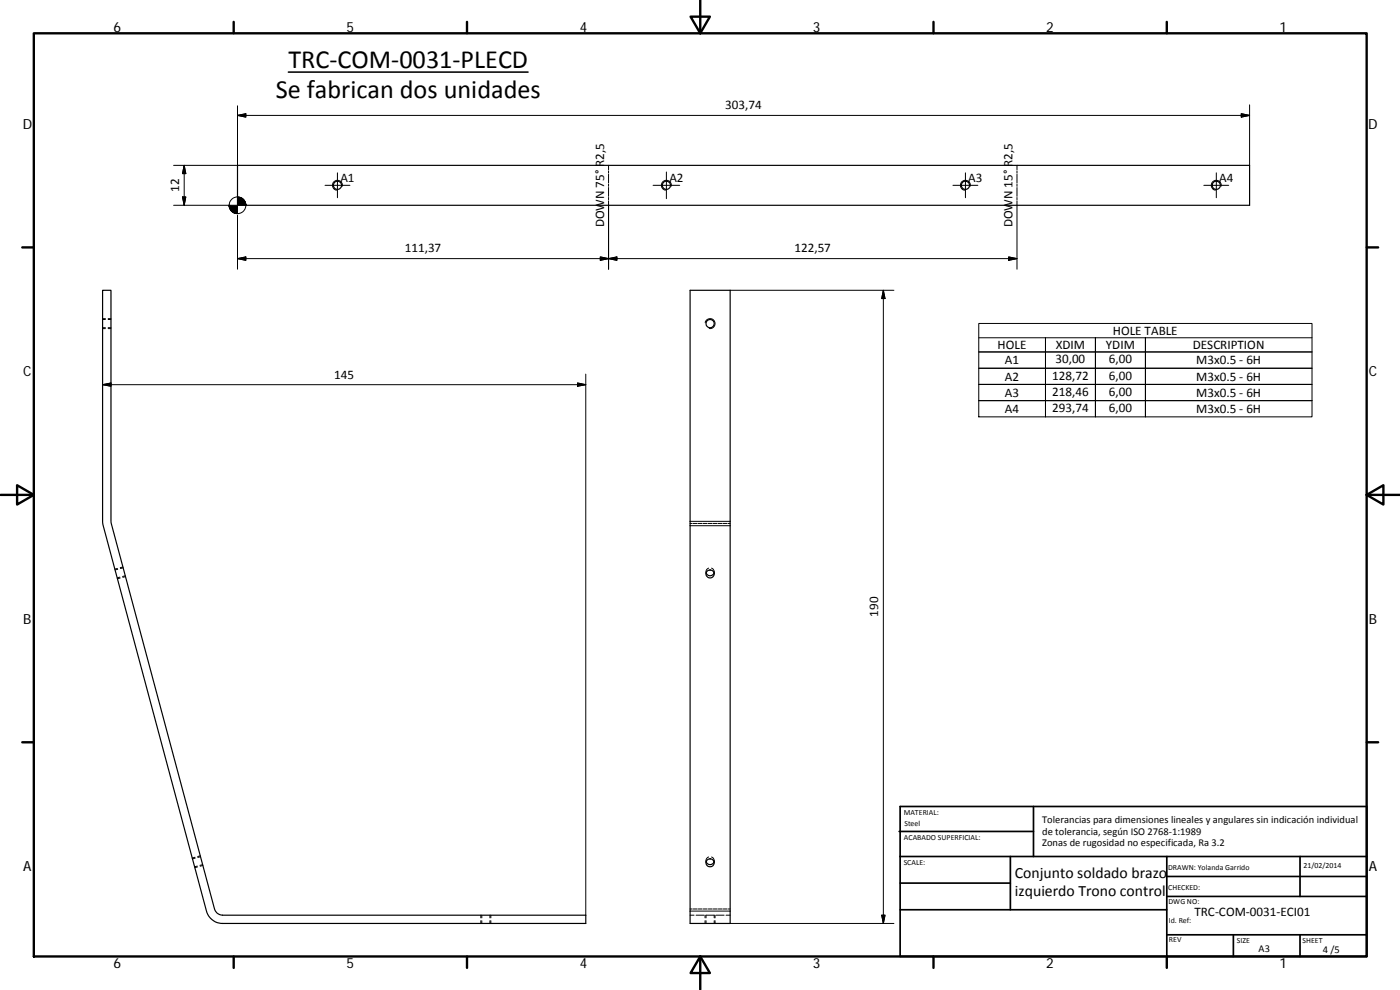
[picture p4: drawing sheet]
<svg xmlns="http://www.w3.org/2000/svg" width="420mm" height="297mm" viewBox="0 0 420 297" stroke-linecap="round" stroke-linejoin="round" font-family="sans-serif">
<g fill="none" stroke="#000" stroke-width=".36">
<path d="M71.3 49.6h303.7v12h-303.7zM30.8 87.1h2.5v69.7l31.1 115.9a2.52 2.52 0 0 0 2.4 1.9h109v2.5h-109a5 5 0 0 1-4.8-3.7l-31.1-116.1zM207.1 87.1h12v190h-12zM211.9 171.9a1.23 1.23 0 0 0 1.2 .9 1.23 1.23 0 0 0 1.2-.9M211.9 258.6a1.24 1.24 0 0 0 1.2 .8 1.24 1.24 0 0 0 1.2-.8"/>
<circle cx="101.3" cy="55.6" r="1.23"/>
<circle cx="200" cy="55.6" r="1.22"/>
<circle cx="289.7" cy="55.6" r="1.22"/>
<circle cx="365" cy="55.6" r="1.22"/>
<circle cx="213.1" cy="97.1" r="1.23"/>
<circle cx="213.1" cy="172.2" r="1.21"/>
<circle cx="213.1" cy="258.9" r="1.21"/>
</g>
<g fill="none" stroke="#000" stroke-width=".3">
<path d="M71.3 31.7v17.9h-19.2M71.3 34.6l2.5-.5v1zM71.3 34.6h303.7M372.5 34.1l2.5 .5-2.5 .5zM375 31.5v18.1M54.8 59.1h1l-.5 2.5zM55.3 49.6l.5 2.5h-1zM55.3 49.6v12M97.5 55.6h7.5M101.3 51.9v7.4M102.8 55.9a1.49 1.49 0 0 0-1.2-1.8 1.49 1.49 0 0 0-1.8 1.2 1.49 1.49 0 0 0 1.2 1.8M182.6 49.6v1.3"/>
<path d="M182.6 51.3v.6M182.6 52.3v2.6M182.6 55.3v.6M182.6 56.3v2.6M182.6 59.2v.7M196 55.6h8M200 51.6v8M201.5 55.9a1.49 1.49 0 0 0-1.3-1.8 1.49 1.49 0 0 0-1.7 1.2 1.49 1.49 0 0 0 1.2 1.8M286 55.6h7.5M289.7 51.9v7.4M291.2 55.9a1.49 1.49 0 0 0-1.2-1.8 1.49 1.49 0 0 0-1.7 1.2 1.49 1.49 0 0 0 1.2 1.8M305.2 49.6v1.3"/>
<path d="M305.2 51.3v.6M305.2 52.3v2.6M305.2 55.3v.6M305.2 56.3v2.6M305.2 59.2v.7M361.3 55.6h7.5M365 51.9v7.4M366.5 55.9a1.49 1.49 0 0 0-1.2-1.8 1.49 1.49 0 0 0-1.7 1.2 1.49 1.49 0 0 0 1.2 1.8M52.1 61.6h16.8M71.3 64.6v16.2M71.3 77.6l2.5-.5v1zM71.3 77.6h233.9"/>
<path d="M180.2 77.1l2.4 .5-2.4 .5zM182.6 60.3v20.5M182.6 77.6l2.5-.5v1zM302.7 77.1l2.5 .5-2.5 .5zM305.2 60.3v20.5M30.8 98.6h.8M30.8 98.3h.8M30.8 95.9h.8M30.8 95.6h.8M32.5 98.6h.8M32.5 98.3h.8M32.5 95.9h.8"/>
<path d="M32.5 95.6h.8M211.6 96.8a1.5 1.5 0 0 1 1.8-1.2 1.5 1.5 0 0 1 1.2 1.8 1.5 1.5 0 0 1-1.8 1.2M219.1 87.1h49.2M265.1 87.1v190M265.1 87.1l.5 2.5h-1zM293.7 97h100.1v28.1h-100.1zM30.8 115.4l2.5-.5v1zM30.8 115.4h145M173.3 114.9l2.5 .5-2.5 .5zM175.8 112.2v162.4M293.7 101.3h20.1v4.3M313.8 110.5v-4.9h-20.1h100.1h-50v-4.3v23.8"/>
<path d="M328.7 101.3v23.8M343.8 105.6v4.9h50h-100.1h20.1v4.8M343.8 110.5v4.8h50h-100.1h20.1v4.9M393.8 101.3h-80v23.8v-4.9h-20.1h100.1h-50v-4.9M207.1 157.7h12M207.1 156.4h12M207.1 157.1h.6M208 157.1h1.2M209.5 157.1h1.2M211 157.1h1.2M212.5 157.1h1.2M214 157.1h1.2"/>
<path d="M215.5 157.1h1.2M217 157.1h1.2M218.5 157.1h.6M35.3 170.6l-.8 .2M35.3 170.8l-.7 .2M36 173.2l-.8 .2M36.1 173.4l-.9 .3M36.9 170.1l-.8 .2M37 170.4l-.9 .2M37.6 172.8l-.8 .2M37.6 173l-.7 .2M211.9 171.6v.2"/>
<path d="M211.9 172v.2M212.7 170.5l-.7 .6-.1 .8M213.5 170.5l.7 .6 .1 .8M214.3 171.6v.2M214.3 172v.2M58.5 257.2l-.8 .3M58.6 257.5l-.8 .2M59.2 259.9l-.8 .2M60.1 256.8l-.8 .2M60.2 257.1l-.8 .2M60.8 259.4l-.8 .3M60.9 259.7l-.8 .2"/>
<path d="M211.9 258.2v.3M211.9 258.7v.2M212.7 257.1l-.7 .7-.1 .8M213.5 257.1l.7 .7 .1 .8M214.3 258.2v.3M214.3 258.7v.2M59.3 260.1l-.8 .2M144.3 274.6v.8M144.3 276.2v.9M144.6 274.6v.8M144.6 276.2v.9M147 274.6v.8"/>
<path d="M147 276.2v.9M147.3 274.6v.8M147.3 276.2v.9M207.1 273.4h12M207.1 274.6h1.2M207.1 272.7h.6M208 272.7h1.2M208.9 274.6h2.4M209.5 272.7h1.2M211 272.7h1.2M211.6 274.6v.8M211.6 276.2v.9"/>
<path d="M211.9 275.4v-.8h2.4v.8M211.9 276.2v.9M212.5 272.7h1.2M214 272.7h1.2M214.3 276.2v.9M214.6 274.6v.8M214.6 276.2v.9M214.9 274.6h2.4M215.5 272.7h1.2M217 272.7h1.2M217.9 274.6h1.2M218.5 272.7h.6"/>
<path d="M219.1 277.1h49.2M264.6 274.6h1l-.5 2.5z"/>
<circle cx="71.3" cy="61.6" r="2.5"/>
</g>
<g fill="none" stroke="#000" stroke-width=".71">
<path d="M10.1 10h400.1v277h-400.1zM70.1 6.6v3.4M140.2 6.6v3.4M207.3 5h5.8l-2.9 5zM210.2 0v10M280.2 6.6v3.4M350.2 6.6v3.4M6.7 74.2h3.4M410.2 74.2h3.4M.2 148.5h9.9M5.1 145.6l5 2.9-5 2.9zM410.2 148.5l5-2.9v5.8z"/>
<path d="M410.2 148.5h9.9M6.7 222.7h3.4M410.2 222.7h3.4M70.1 287v3.4M140.2 287v3.4M210.2 287l2.9 5h-5.8zM210.2 287v10M280.2 287v3.4M350.2 287v3.4"/>
</g>
<g fill="none" stroke="#000" stroke-width=".51">
<path d="M269.8 249.5h40.4M270.1 257h140.1M270.1 242h140.1v45h-140.1zM303.2 257v16M310.2 242v15M350.2 257v30M390.2 257v12M270.1 273h80.1M270.1 265h33.1M350.2 269h60M350.2 263h60M350.2 280.5h60"/>
<path d="M370.2 280.5v6.5M390.2 280.5v6.5"/>
</g>
<path d="M86.5 21.6h72" fill="none" stroke="#000" stroke-width=".46"/>
<g fill="#000" stroke="#000" stroke-width=".3">
<path d="M71.3 34.6l2.5-.5v1zM372.5 34.1l2.5 .5-2.5 .5zM54.8 59.1h1l-.5 2.5zM55.3 49.6l.5 2.5h-1zM68.8 61.6l.1 .7zM68.8 61.6l.2 1zM68.8 61.6l.4 1.3zM68.8 61.6l.6 1.6zM68.8 61.6l.8 1.9zM68.8 61.6l1.1 2.1-.3-.2zM68.8 61.6l1.4 2.3-.3-.2zM68.8 61.6l1.8 2.4-.4-.1z"/>
<path d="M68.8 61.6l2.1 2.5-.3-.1zM68.8 61.6l2.5 2.5h-.4zM71.3 59.1l2.5 2.5h-2.5zM68.8 61.6h2.5v2.5zM71.3 77.6l2.5-.5v1zM73.7 60.9l.1 .7zM73.5 60.6l.3 1zM73.4 60.2l.4 1.4zM73.2 60l.6 1.6zM72.9 59.7l.9 1.9zM72.6 59.5l1.2 2.1zM72.3 59.3l.3 .2 1.2 2.1z"/>
<path d="M72 59.2l.3 .1 1.5 2.3zM71.6 59.1l.4 .1 1.8 2.4zM71.3 59.1h.3l2.2 2.5zM180.2 77.1l2.4 .5-2.4 .5zM182.6 77.6l2.5-.5v1zM302.7 77.1l2.5 .5-2.5 .5zM265.1 87.1l.5 2.5h-1zM30.8 115.4l2.5-.5v1zM173.3 114.9l2.5 .5-2.5 .5zM264.6 274.6h1l-.5 2.5z"/>
</g>
<g font-size="7.9">
<text x="86.5" y="20.5">TRC‐COM‐0031‐PLECD</text>
<text x="82.8" y="29.5">Se fabrican dos unidades</text>
</g>
<g font-size="4.7">
<text x="304.6" y="263.5">Conjunto soldado brazo</text>
<text x="304.6" y="268.9">izquierdo Trono control</text>
</g>
<g font-size="4.2">
<text x="34" y="9.6">6</text>
<text x="104" y="9.6">5</text>
<text x="174" y="9.6">4</text>
<text x="244" y="9.6">3</text>
<text x="314" y="9.6">2</text>
<text x="384" y="9.6">1</text>
<text x="6.8" y="38.7">D</text>
<text x="410.6" y="38.7">D</text>
<text x="7" y="112.9">C</text>
<text x="410.8" y="112.9">C</text>
<text x="7" y="187.1">B</text>
<text x="410.8" y="187.1">B</text>
<text x="7" y="261.3">A</text>
<text x="410.8" y="261.3">A</text>
<text x="34" y="290.4">6</text>
<text x="104" y="290.4">5</text>
<text x="174" y="290.4">4</text>
<text x="244" y="290.4">3</text>
<text x="314" y="290.4">2</text>
<text x="384" y="290.4">1</text>
</g>
<g font-size="3.9">
<text x="217.6" y="32.6">303,74</text>
<text x="53.8" y="57.6" transform="rotate(-90 53.8 57.6)">12</text>
<text x="102.1" y="54.7">A1</text>
<text x="200.9" y="54.7">A2</text>
<text x="290.6" y="54.7">A3</text>
<text x="365.9" y="54.7">A4</text>
<text x="181.3" y="68.2" transform="rotate(-90 181.3 68.2)">DOWN 75° R2,5</text>
<text x="303.9" y="68.2" transform="rotate(-90 303.9 68.2)">DOWN 15° R2,5</text>
<text x="121.5" y="75.5">111,37</text>
<text x="238.4" y="75.5">122,57</text>
<text x="334" y="100.5">HOLE TABLE</text>
<text x="299.4" y="104.8">HOLE</text>
<text x="316.8" y="104.8">XDIM</text>
<text x="331.9" y="104.8">YDIM</text>
<text x="358" y="104.8">DESCRIPTION</text>
<text x="100.3" y="113.9">145</text>
<text x="301.6" y="109.3">A1</text>
<text x="315.8" y="113.9">128,72</text>
<text x="316.8" y="109">30,00</text>
<text x="332.8" y="109">6,00</text>
<text x="332.8" y="113.9">6,00</text>
<text x="359" y="109.3">M3x0.5 ‐ 6H</text>
<text x="301.6" y="114.2">A2</text>
<text x="301.6" y="119">A3</text>
<text x="315.8" y="118.8">218,46</text>
<text x="332.8" y="118.8">6,00</text>
<text x="359" y="114.2">M3x0.5 ‐ 6H</text>
<text x="359" y="119">M3x0.5 ‐ 6H</text>
<text x="301.6" y="123.9">A4</text>
<text x="315.8" y="123.6">293,74</text>
<text x="332.8" y="123.6">6,00</text>
<text x="359" y="123.9">M3x0.5 ‐ 6H</text>
<text x="263.5" y="185.1" transform="rotate(-90 263.5 185.1)">190</text>
<text x="358.5" y="274.9">TRC‐COM‐0031‐ECI01</text>
</g>
<g font-size="3.1">
<text x="312.8" y="246.8">Tolerancias para dimensiones lineales y angulares sin indicación individual</text>
<text x="312.8" y="250.4">de tolerancia, según ISO 2768‐1:1989</text>
<text x="312.8" y="254">Zonas de rugosidad no especificada, Ra 3.2</text>
<text x="377.7" y="285.6">A3</text>
<text x="397" y="285.9">4 /5</text>
</g>
<g font-size="2.4">
<text x="271.2" y="244.4">MATERIAL:</text>
<text x="271.3" y="251.9">ACABADO SUPERFICIAL:</text>
<text x="271.4" y="247.9">Steel</text>
<text x="271.2" y="259.7">SCALE:</text>
<text x="350.6" y="260.9">DRAWN: Yolanda Garrido</text>
<text x="391.2" y="260.6">21/02/2014</text>
<text x="350.6" y="267">CHECKED:</text>
<text x="350.7" y="271.4">DWG NO:</text>
<text x="350.8" y="276.8">Id. Ref:</text>
<text x="350.8" y="282.8">REV</text>
<text x="371.2" y="282.9">SIZE</text>
<text x="390.9" y="282.9">SHEET</text>
</g>
</svg>
